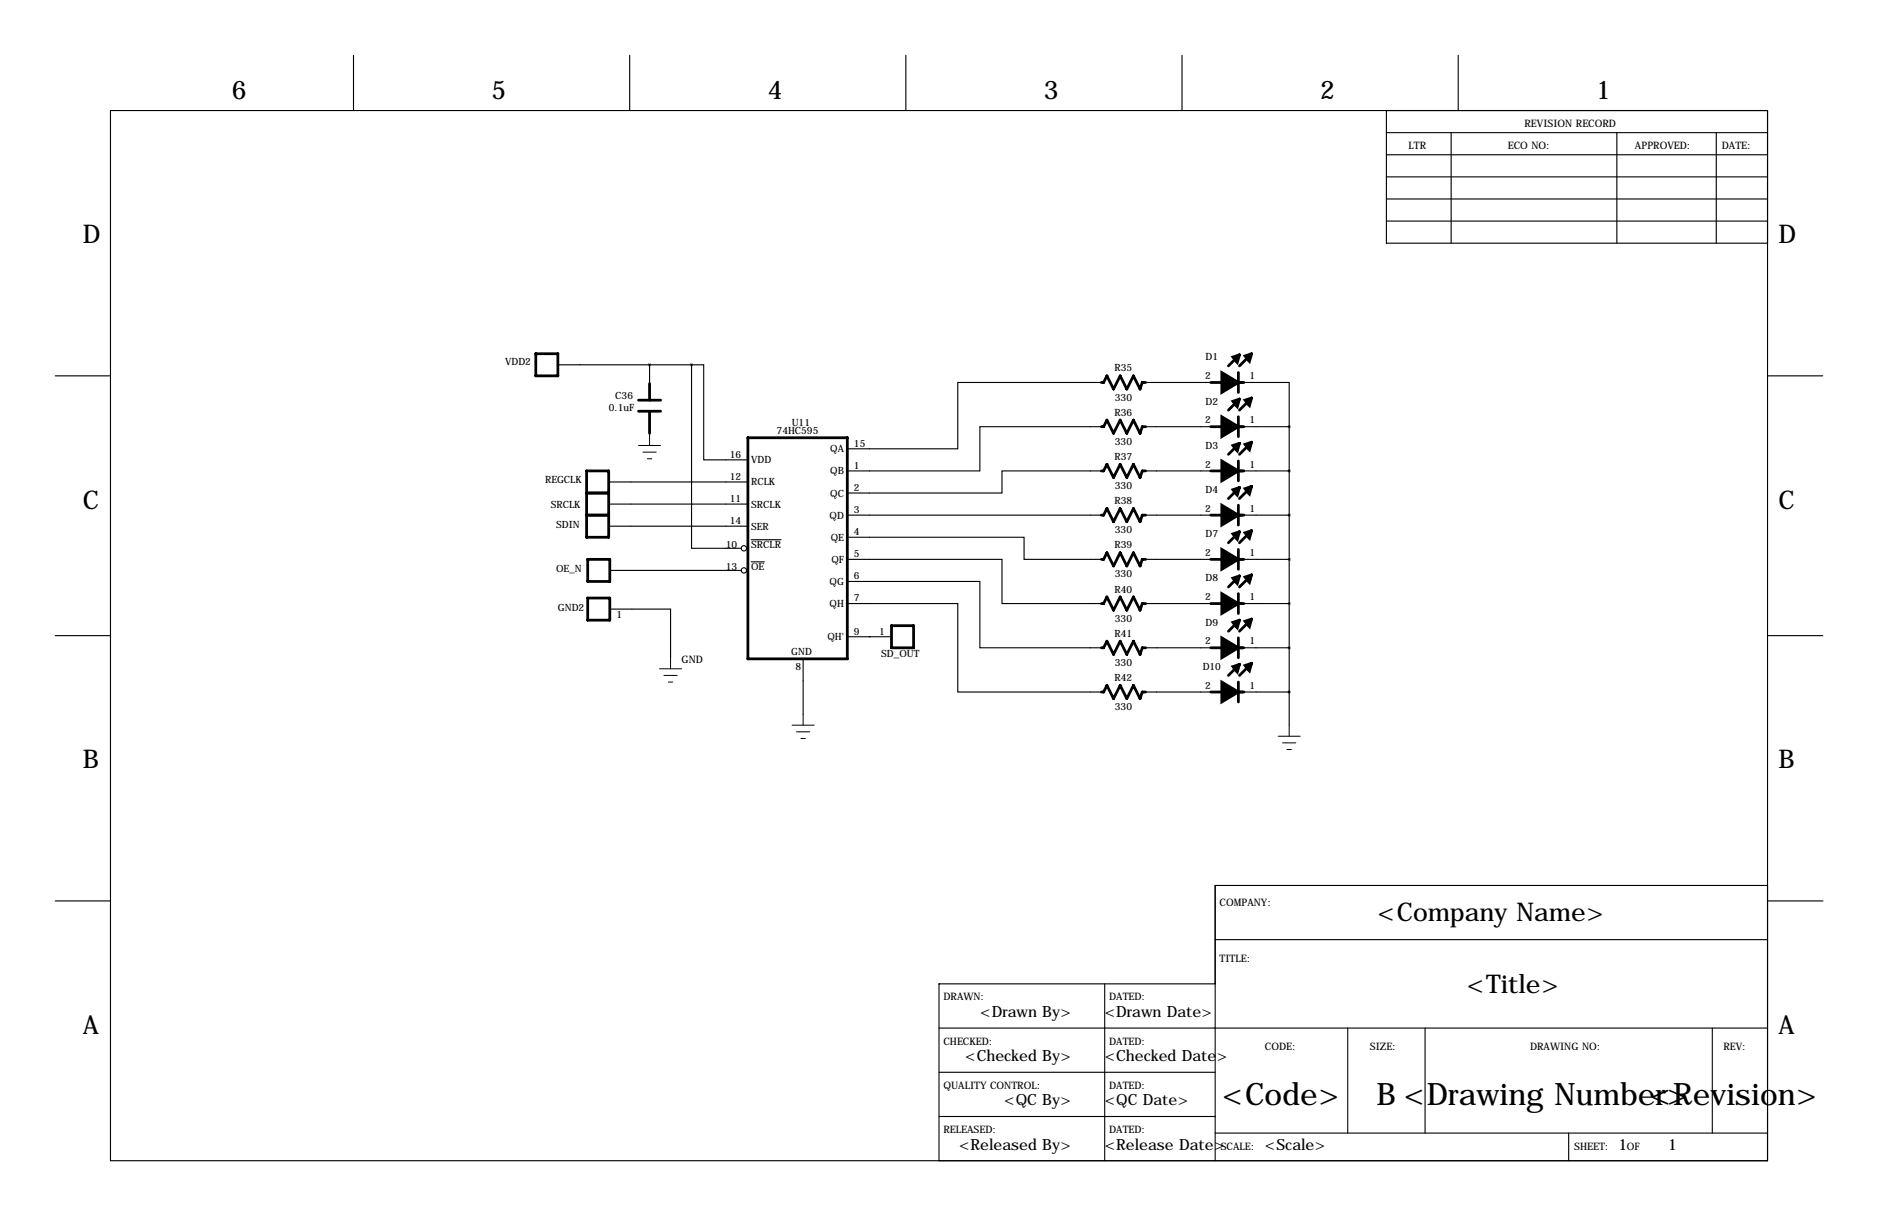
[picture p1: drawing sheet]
<svg xmlns="http://www.w3.org/2000/svg" width="432mm" height="279mm" viewBox="0 0 432 279" stroke-linecap="round" stroke-linejoin="round" font-family="sans-serif">
<g fill="none" stroke="#000" stroke-width=".25">
<path d="M81.3 12.7v12.7M144.8 12.7v12.7M208.3 12.7v12.7M271.8 12.7v12.7M335.3 12.7v12.7M25.4 25.4h381v241.3h-381zM318.8 30.5h87.6M318.8 35.6h87.6M318.8 25.4v30.5h87.6M333.7 30.5v25.4M371.8 30.5v25.4M394.6 30.5v25.4"/>
<path d="M318.8 45.7h87.6M318.8 50.8h87.6M318.8 40.6h87.6M12.7 86.4h12.7M128.3 83.8h30.7M149.4 83.8v5.6M149.4 97v2.8M159 83.8v42.2h11.4M159 83.8h2.8v21.9h10.2M253.2 98h-27.9v10.2h-30.5M253.2 87.9h-33v15.2h-25.4M263.4 87.9h17.8"/>
<path d="M263.4 98h17.8M283.7 87.9h12.7v10.1M283.7 98h12.7M296.4 98v68.6M406.4 86.4h12.7M140 110.7h32M140 115.8h32M194.8 118.4h58.4M253.2 108.2h-22.8v5.1h-35.6M263.4 108.2h17.8M263.4 118.4h17.8M283.7 108.2h12.7"/>
<path d="M283.7 118.4h12.7M140 120.9h32M140.2 140h14v11.1M140.2 131.1h30.2M172.7 124h6.9M172.7 129.1h3.1M194.8 138.7h25.4v20.3h33M194.8 133.6h30.5v15.2h27.9M194.8 128.5h35.6v10.2h22.8M194.8 123.4h40.7v5.1h17.7M263.4 128.5h17.8M263.4 138.7h17.8"/>
<path d="M283.7 128.5h12.7M283.7 138.7h12.7M12.7 146h12.7M184.7 151.4v12.7M194.8 146.3h10.2M199.9 146.3h.1M263.4 148.8h17.8M263.4 159h17.8M283.7 148.8h12.7M283.7 159h12.7M406.4 146h12.7M12.7 207h12.7"/>
<path d="M279.4 215.9h127M406.4 203.5h-127v63.2M406.5 207h12.7M215.9 236.2h190.5M254 226.1v40.6M279.4 226.1h-63.5v40.6M309.9 236.2v24.1M327.7 236.2v24.1M393.7 236.2v24.1M215.9 246.4h63.5M215.9 256.5h63.5M279.4 260.3h127"/>
<path d="M360.7 260.3v6.4"/>
<circle cx="171" cy="126" r=".61"/>
<circle cx="171" cy="131.1" r=".61"/>
</g>
<g fill="none" stroke="#000" stroke-width=".63">
<path d="M123.2 81.3h5.1v5.1h-5.1zM146.8 91.9h5.1M146.8 94.5h5.1M149.4 88.1v3.8M149.4 94.5v5.1M253.2 87.9h.5l.8-1.5 1.5 3 1.6-3 1.5 3 1.5-3 1.5 3 .5-1.5h.8M253.2 98h.5l.8-1.5 1.5 3.1 1.6-3.1 1.5 3.1 1.5-3.1 1.5 3.1 .5-1.6h.8M278.4 87.9h7.6M278.4 98h7.6M284.7 85.6v4.6M284.7 95.8v4.5M285 81.5l-2.6 2.6"/>
<path d="M285 91.7l-2.6 2.5M287.5 81.5l-2.5 2.6M287.5 91.7l-2.5 2.5M134.9 108.2h5.1v15.2h-5.1zM134.9 118.4h5.1M134.9 113.3h5.1M172 100.6h22.8v50.8h-22.8zM253.2 108.2h.5l.8-1.5 1.5 3 1.6-3 1.5 3 1.5-3 1.5 3 .5-1.5h.8M253.2 118.4h.5l.8-1.6 1.5 3.1 1.6-3.1 1.5 3.1 1.5-3.1 1.5 3.1 .5-1.5h.8M278.4 108.2h7.6M278.4 118.4h7.6M284.7 105.9v4.6"/>
<path d="M284.7 116.1v4.6M285 101.9l-2.6 2.5M285 112l-2.6 2.6M287.5 101.9l-2.5 2.5M287.5 112l-2.5 2.6M135.1 128.5h5.1v5.1h-5.1zM135.1 137.4h5.1v5.1h-5.1zM253.2 128.5h.5l.8-1.5 1.5 3 1.6-3 1.5 3 1.5-3 1.5 3 .5-1.5h.8M253.2 138.7h.5l.8-1.5 1.5 3 1.6-3 1.5 3 1.5-3 1.5 3 .5-1.5h.8M278.4 128.5h7.6M278.4 138.7h7.6M284.7 126.2v4.6"/>
<path d="M284.7 136.4v4.6M285 122.2l-2.6 2.5M285 132.3l-2.6 2.6M287.5 122.2l-2.5 2.5M287.5 132.3l-2.5 2.6M205 143.8h5.1v5h-5.1zM253.2 148.8h.5l.8-1.5 1.5 3.1 1.6-3.1 1.5 3.1 1.5-3.1 1.5 3.1 .5-1.6h.8M253.2 159h.5l.8-1.5 1.5 3 1.6-3 1.5 3 1.5-3 1.5 3 .5-1.5h.8M278.4 148.8h7.6M278.4 159h7.6M284.7 146.6v4.5M284.7 156.7v4.6"/>
<path d="M285 142.5l-2.6 2.5M285 152.7l-2.6 2.5M287.5 142.5l-2.5 2.5M287.5 152.7l-2.5 2.5"/>
</g>
<g fill="#000" stroke="#000" stroke-width=".63">
<path d="M149.3 83.8a.05 .05 0 0 0 .1 0 .05 .05 0 0 0-.1 0zM280.9 87.9h3.8l-3.8 2.3zM280.9 85.6l3.8 2.3h-3.8zM280.9 98h3.8l-3.8 2.3zM280.9 95.8l3.8 2.2h-3.8zM283.5 82l1.5-.5-.5 1.8zM283.5 92.2l1.5-.5-.5 1.8zM286.3 81.8l1.5-.5-.5 1.8zM286.3 91.9l1.5-.5-.5 1.8zM280.9 108.2h3.8l-3.8 2.3zM280.9 105.9l3.8 2.3h-3.8zM280.9 118.4h3.8l-3.8 2.3z"/>
<path d="M280.9 116.1l3.8 2.3h-3.8zM283.5 102.4l1.5-.5-.5 1.7zM283.5 112.5l1.5-.5-.5 1.8zM286.3 102.1l1.5-.5-.5 1.8zM286.3 112.3l1.5-.5-.5 1.7zM280.9 128.5h3.8l-3.8 2.3zM280.9 126.2l3.8 2.3h-3.8zM280.9 138.7h3.8l-3.8 2.3zM280.9 136.4l3.8 2.3h-3.8zM283.5 122.7l1.5-.5-.5 1.8zM283.5 132.8l1.5-.5-.5 1.8zM286.3 122.4l1.5-.5-.5 1.8z"/>
<path d="M286.3 132.6l1.5-.5-.5 1.8zM280.9 148.8h3.8l-3.8 2.3zM280.9 146.6l3.8 2.2h-3.8zM280.9 159h3.8l-3.8 2.3zM280.9 156.7l3.8 2.3h-3.8zM283.5 143l1.5-.5-.5 1.8zM283.5 153.2l1.5-.5-.5 1.7zM286.3 142.7l1.5-.5-.5 1.8zM286.3 152.9l1.5-.5-.5 1.8z"/>
</g>
<g fill="none" stroke="#000" stroke-width=".23">
<path d="M149.4 99.8v2.6M146.8 102.4h5.1M147.8 103.9h3.1M148.8 105.4h1.1M151.6 153.7h5.1M152.7 155.2h3M153.7 156.7h1M154.2 151.1v2.6M182.1 166.6h5.1M183.1 168.1h3.1M184.1 169.7h1.1M184.7 164.1v2.5"/>
<path d="M293.9 169.2h5.1M294.9 170.7h3M295.9 172.2h1M296.4 166.6v2.6"/>
</g>
<g font-size="7.1">
<text x="281" y="254">&lt;Code&gt;</text>
<text x="316.5" y="254">B &lt;Drawing Number&gt;</text>
<text x="379.4" y="254">&lt;Revision&gt;</text>
</g>
<g font-size="5.9">
<text x="53.3" y="22.9">6</text>
<text x="113" y="22.9">5</text>
<text x="176.5" y="22.9">4</text>
<text x="240" y="22.9">3</text>
<text x="303.5" y="22.9">2</text>
<text x="367" y="22.9">1</text>
<text x="19" y="55.9">D</text>
<text x="408.9" y="55.9">D</text>
<text x="19" y="116.8">C</text>
<text x="408.9" y="116.8">C</text>
<text x="19" y="176.5">B</text>
<text x="408.9" y="176.5">B</text>
<text x="316.8" y="211.6">&lt;Company Name&gt;</text>
<text x="337.3" y="228.1">&lt;Title&gt;</text>
<text x="19" y="237.5">A</text>
<text x="408.9" y="237.5">A</text>
</g>
<g font-size="3.6">
<text x="225.4" y="233.7">&lt;Drawn By&gt;</text>
<text x="254" y="233.7">&lt;Drawn Date&gt;</text>
<text x="221.9" y="243.8">&lt;Checked By&gt;</text>
<text x="254" y="243.8">&lt;Checked Date&gt;</text>
<text x="230.9" y="254">&lt;QC By&gt;</text>
<text x="254" y="254">&lt;QC Date&gt;</text>
<text x="220.5" y="264.1">&lt;Released By&gt;</text>
<text x="254" y="264.1">&lt;Release Date&gt;</text>
<text x="290.8" y="264.1">&lt;Scale&gt;</text>
<text x="372.1" y="264.1">1</text>
<text x="383.5" y="264.1">1</text>
</g>
<g font-size="2.4">
<text x="350.5" y="29.2">REVISION RECORD</text>
<text x="323.8" y="34.3">LTR</text>
<text x="346.7" y="34.3">ECO NO:</text>
<text x="375.9" y="34.3">APPROVED:</text>
<text x="395.9" y="34.3">DATE:</text>
<text x="156.7" y="152.4">GND</text>
<text x="280.4" y="208.3">COMPANY:</text>
<text x="280.4" y="221">TITLE:</text>
<text x="216.9" y="229.9">DRAWN:</text>
<text x="255" y="229.9">DATED:</text>
<text x="216.9" y="240">CHECKED:</text>
<text x="255" y="240">DATED:</text>
<text x="290.8" y="241.3">CODE:</text>
<text x="315" y="241.3">SIZE:</text>
<text x="351.8" y="241.3">DRAWING NO:</text>
<text x="396.2" y="241.3">REV:</text>
<text x="216.9" y="250.2">QUALITY CONTROL:</text>
<text x="255" y="250.2">DATED:</text>
<text x="216.9" y="260.3">RELEASED:</text>
<text x="255" y="260.3">DATED:</text>
<text x="280.7" y="264.2">SCALE:</text>
<text x="361.9" y="264.2">SHEET:</text>
<text x="374" y="264.2">OF</text>
</g>
<g font-size="2.3">
<text x="116.2" y="83.9">VDD2</text>
<text x="277.2" y="82.8">D1</text>
<text x="256.3" y="85.3">R35</text>
<text x="277.1" y="87.1">2</text>
<text x="287.3" y="87.1">1</text>
<text x="140" y="94.3">0.1uF</text>
<text x="141.5" y="91.7">C36</text>
<text x="256.3" y="95.5">R36</text>
<text x="256.3" y="92">330</text>
<text x="277.2" y="93">D2</text>
<text x="178.6" y="99.7">74HC595</text>
<text x="182" y="97.8">U11</text>
<text x="277.1" y="97.3">2</text>
<text x="287.3" y="97.3">1</text>
<text x="167.8" y="105.2">16</text>
<text x="172.7" y="106.5">VDD</text>
<text x="190.9" y="103.9">QA</text>
<text x="196.3" y="102.6">15</text>
<text x="196.3" y="107.7">1</text>
<text x="256.3" y="105.7">R37</text>
<text x="256.3" y="102.2">330</text>
<text x="277.1" y="107.4">2</text>
<text x="277.2" y="103.1">D3</text>
<text x="287.3" y="107.4">1</text>
<text x="125.3" y="111.1">REGCLK</text>
<text x="167.8" y="110.2">12</text>
<text x="172.7" y="111.5">RCLK</text>
<text x="190.9" y="109">QB</text>
<text x="196.3" y="112.8">2</text>
<text x="256.3" y="112.4">330</text>
<text x="277.2" y="113.3">D4</text>
<text x="126.6" y="116.7">SRCLK</text>
<text x="167.8" y="115.3">11</text>
<text x="172.7" y="116.6">SRCLK</text>
<text x="190.8" y="119.2">QD</text>
<text x="190.9" y="114.1">QC</text>
<text x="196.3" y="117.9">3</text>
<text x="256.3" y="115.8">R38</text>
<text x="277.1" y="117.6">2</text>
<text x="287.3" y="117.6">1</text>
<text x="127.9" y="121.2">SDIN</text>
<text x="166.9" y="126">10</text>
<text x="167.8" y="120.4">14</text>
<text x="172.7" y="121.7">SER</text>
<text x="172.7" y="126">SRCLR</text>
<text x="191" y="124.2">QE</text>
<text x="196.3" y="122.9">4</text>
<text x="256.3" y="126">R39</text>
<text x="256.3" y="122.5">330</text>
<text x="277.2" y="123.4">D7</text>
<text x="127.8" y="131.4">OE_N</text>
<text x="166.9" y="131.1">13</text>
<text x="172.7" y="131.1">OE</text>
<text x="191.2" y="129.3">QF</text>
<text x="196.3" y="128">5</text>
<text x="277.1" y="127.8">2</text>
<text x="287.3" y="127.8">1</text>
<text x="190.8" y="134.4">QG</text>
<text x="196.3" y="133.1">6</text>
<text x="256.3" y="136.1">R40</text>
<text x="256.3" y="132.7">330</text>
<text x="277.1" y="137.9">2</text>
<text x="277.2" y="133.6">D8</text>
<text x="287.3" y="137.9">1</text>
<text x="128.3" y="140.3">GND2</text>
<text x="141.7" y="142.1">1</text>
<text x="190.8" y="139.5">QH</text>
<text x="196.3" y="138.2">7</text>
<text x="256.3" y="142.8">330</text>
<text x="277.2" y="143.8">D9</text>
<text x="190.2" y="147.1">QH'</text>
<text x="196.3" y="145.8">9</text>
<text x="202.1" y="145.8">1</text>
<text x="256.3" y="146.3">R41</text>
<text x="277.1" y="148.1">2</text>
<text x="287.3" y="148.1">1</text>
<text x="181.9" y="150.4">GND</text>
<text x="182.9" y="154">8</text>
<text x="202.6" y="151">SD_OUT</text>
<text x="256.3" y="153">330</text>
<text x="276.5" y="153.9">D10</text>
<text x="256.3" y="156.5">R42</text>
<text x="277.1" y="158.2">2</text>
<text x="287.3" y="158.2">1</text>
<text x="256.3" y="163.2">330</text>
</g>
</svg>
